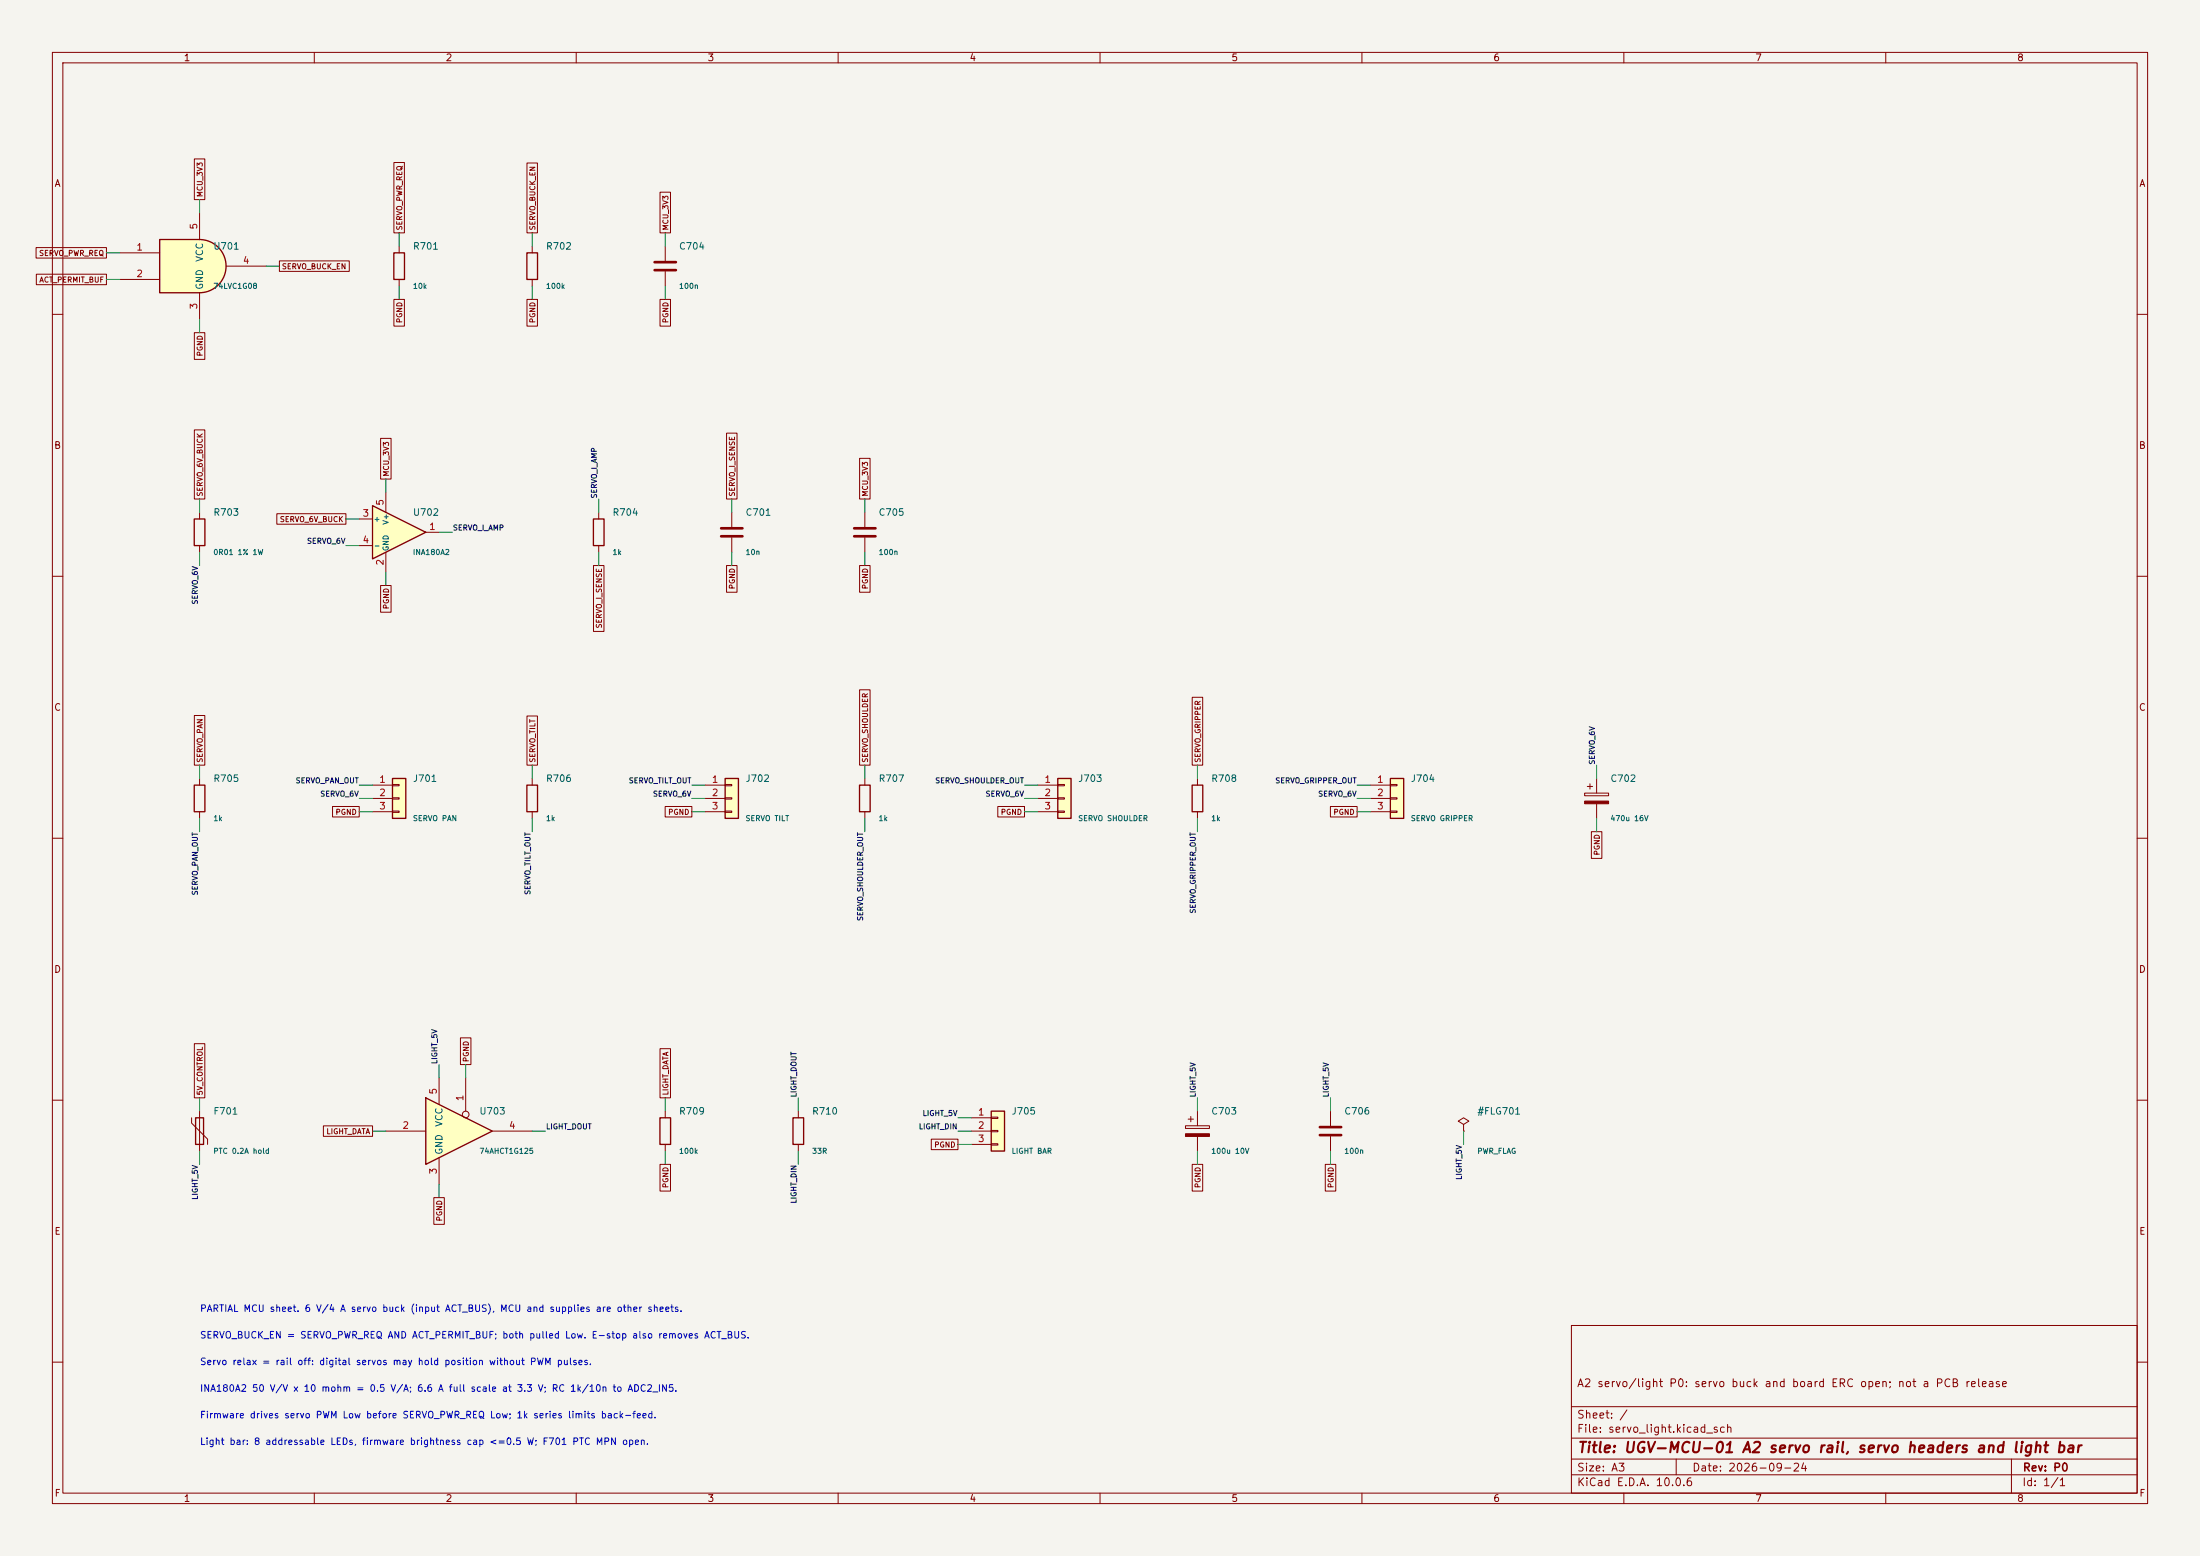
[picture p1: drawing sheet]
(kicad_sch
 (version 20250114) (generator "eeschema") (generator_version "10.0") (paper "A3")
 (title_block (title "UGV-MCU-01 A2 servo rail, servo headers and light bar") (date "2026-09-24") (rev "P0")
  (comment 1 "A2 servo/light P0: servo buck and board ERC open; not a PCB release"))
 (lib_symbols
(symbol "74xGxx:74LVC1G08"
  (exclude_from_sim no)
  (in_bom yes)
  (on_board yes)
  (in_pos_files yes)
  (duplicate_pin_numbers_are_jumpers no)
  (property "Reference" "U" (at -5.08 7.62 0) (show_name no) (do_not_autoplace no) (effects (font (size 1.27 1.27))))
  (property "Value" "74LVC1G08" (at 7.62 -7.62 0) (show_name no) (do_not_autoplace no) (effects (font (size 1.27 1.27))))
  (property "Footprint" "" (at 0 0 0) (show_name no) (do_not_autoplace no) (hide yes) (effects (font (size 1.27 1.27))))
  (property "Datasheet" "https://www.ti.com/lit/ds/symlink/sn74lvc1g08.pdf" (at 0 0 0) (show_name no) (do_not_autoplace no) (hide yes) (effects (font (size 1.27 1.27))))
  (property "Description" "Single AND Gate, Low-Voltage CMOS" (at 0 0 0) (show_name no) (do_not_autoplace no) (hide yes) (effects (font (size 1.27 1.27))))
  (symbol "74LVC1G08_0_1"
   (arc (start 0 5.08) (mid 5.0579 0) (end 0 -5.08) (stroke (width 0.254) (type default)) (fill (type background)))
   (polyline (pts (xy 0 -5.08) (xy -7.62 -5.08) (xy -7.62 5.08) (xy 0 5.08)) (stroke (width 0.254) (type default)) (fill (type background))))
  (symbol "74LVC1G08_1_1"
   (pin input line (at -15.24 2.54 0) (length 7.62) (name "" (effects (font (size 1.27 1.27)))) (number "1" (effects (font (size 1.27 1.27)))))
   (pin input line (at -15.24 -2.54 0) (length 7.62) (name "" (effects (font (size 1.27 1.27)))) (number "2" (effects (font (size 1.27 1.27)))))
   (pin power_in line (at 0 -10.16 90) (length 5.08) (name "GND" (effects (font (size 1.27 1.27)))) (number "3" (effects (font (size 1.27 1.27)))))
   (pin output line (at 12.7 0 180) (length 7.62) (name "" (effects (font (size 1.27 1.27)))) (number "4" (effects (font (size 1.27 1.27)))))
   (pin power_in line (at 0 10.16 270) (length 5.08) (name "VCC" (effects (font (size 1.27 1.27)))) (number "5" (effects (font (size 1.27 1.27))))))
  (embedded_fonts no))
(symbol "Device:R"
  (pin_numbers (hide yes))
  (pin_names
   (offset 0))
  (exclude_from_sim no)
  (in_bom yes)
  (on_board yes)
  (in_pos_files yes)
  (duplicate_pin_numbers_are_jumpers no)
  (property "Reference" "R" (at 2.032 0 90) (show_name no) (do_not_autoplace no) (effects (font (size 1.27 1.27))))
  (property "Value" "R" (at 0 0 90) (show_name no) (do_not_autoplace no) (effects (font (size 1.27 1.27))))
  (property "Footprint" "" (at -1.778 0 90) (show_name no) (do_not_autoplace no) (hide yes) (effects (font (size 1.27 1.27))))
  (property "Datasheet" "" (at 0 0 0) (show_name no) (do_not_autoplace no) (hide yes) (effects (font (size 1.27 1.27))))
  (property "Description" "Resistor" (at 0 0 0) (show_name no) (do_not_autoplace no) (hide yes) (effects (font (size 1.27 1.27))))
  (symbol "R_0_1"
   (rectangle (start -1.016 -2.54) (end 1.016 2.54) (stroke (width 0.254) (type default)) (fill (type none))))
  (symbol "R_1_1"
   (pin passive line (at 0 3.81 270) (length 1.27) (name "" (effects (font (size 1.27 1.27)))) (number "1" (effects (font (size 1.27 1.27)))))
   (pin passive line (at 0 -3.81 90) (length 1.27) (name "" (effects (font (size 1.27 1.27)))) (number "2" (effects (font (size 1.27 1.27))))))
  (embedded_fonts no))
(symbol "Device:C"
  (pin_numbers (hide yes))
  (pin_names
   (offset 0.254))
  (exclude_from_sim no)
  (in_bom yes)
  (on_board yes)
  (in_pos_files yes)
  (duplicate_pin_numbers_are_jumpers no)
  (property "Reference" "C" (at 0.635 2.54 0) (show_name no) (do_not_autoplace no) (effects (font (size 1.27 1.27)) (justify left)))
  (property "Value" "C" (at 0.635 -2.54 0) (show_name no) (do_not_autoplace no) (effects (font (size 1.27 1.27)) (justify left)))
  (property "Footprint" "" (at 0.9652 -3.81 0) (show_name no) (do_not_autoplace no) (hide yes) (effects (font (size 1.27 1.27))))
  (property "Datasheet" "" (at 0 0 0) (show_name no) (do_not_autoplace no) (hide yes) (effects (font (size 1.27 1.27))))
  (property "Description" "Unpolarized capacitor" (at 0 0 0) (show_name no) (do_not_autoplace no) (hide yes) (effects (font (size 1.27 1.27))))
  (symbol "C_0_1"
   (polyline (pts (xy -2.032 0.762) (xy 2.032 0.762)) (stroke (width 0.508) (type default)) (fill (type none)))
   (polyline (pts (xy -2.032 -0.762) (xy 2.032 -0.762)) (stroke (width 0.508) (type default)) (fill (type none))))
  (symbol "C_1_1"
   (pin passive line (at 0 3.81 270) (length 2.794) (name "" (effects (font (size 1.27 1.27)))) (number "1" (effects (font (size 1.27 1.27)))))
   (pin passive line (at 0 -3.81 90) (length 2.794) (name "" (effects (font (size 1.27 1.27)))) (number "2" (effects (font (size 1.27 1.27))))))
  (embedded_fonts no))
(symbol "Amplifier_Current:INA180A2"
  (pin_names
   (offset 0.127))
  (exclude_from_sim no)
  (in_bom yes)
  (on_board yes)
  (in_pos_files yes)
  (duplicate_pin_numbers_are_jumpers no)
  (property "Reference" "U" (at 3.81 3.81 0) (show_name no) (do_not_autoplace no) (effects (font (size 1.27 1.27)) (justify left)))
  (property "Value" "INA180A2" (at 3.81 -2.54 0) (show_name no) (do_not_autoplace no) (effects (font (size 1.27 1.27)) (justify left)))
  (property "Footprint" "Package_TO_SOT_SMD:SOT-23-5" (at 1.27 1.27 0) (show_name no) (do_not_autoplace no) (hide yes) (effects (font (size 1.27 1.27))))
  (property "Datasheet" "http://www.ti.com/lit/ds/symlink/ina180.pdf" (at 3.81 3.81 0) (show_name no) (do_not_autoplace no) (hide yes) (effects (font (size 1.27 1.27))))
  (property "Description" "Current Sense Amplifier, 1 Circuit, Rail-to-Rail, 26V, Gain 50 V/V, SOT-23-5" (at 0 0 0) (show_name no) (do_not_autoplace no) (hide yes) (effects (font (size 1.27 1.27))))
  (symbol "INA180A2_0_1"
   (polyline (pts (xy 5.08 0) (xy -5.08 5.08) (xy -5.08 -5.08) (xy 5.08 0)) (stroke (width 0.254) (type default)) (fill (type background))))
  (symbol "INA180A2_1_1"
   (pin output line (at 7.62 0 180) (length 2.54) (name "" (effects (font (size 1.27 1.27)))) (number "1" (effects (font (size 1.27 1.27)))))
   (pin power_in line (at -2.54 -7.62 90) (length 3.81) (name "GND" (effects (font (size 1.016 1.016)))) (number "2" (effects (font (size 1.27 1.27)))))
   (pin input line (at -7.62 2.54 0) (length 2.54) (name "+" (effects (font (size 1.016 1.016)))) (number "3" (effects (font (size 1.27 1.27)))))
   (pin input line (at -7.62 -2.54 0) (length 2.54) (name "-" (effects (font (size 1.016 1.016)))) (number "4" (effects (font (size 1.27 1.27)))))
   (pin power_in line (at -2.54 7.62 270) (length 3.81) (name "V+" (effects (font (size 1.016 1.016)))) (number "5" (effects (font (size 1.27 1.27))))))
  (embedded_fonts no))
(symbol "Connector_Generic:Conn_01x03"
  (pin_names
   (offset 1.016) (hide yes))
  (exclude_from_sim no)
  (in_bom yes)
  (on_board yes)
  (in_pos_files yes)
  (duplicate_pin_numbers_are_jumpers no)
  (property "Reference" "J" (at 0 5.08 0) (show_name no) (do_not_autoplace no) (effects (font (size 1.27 1.27))))
  (property "Value" "Conn_01x03" (at 0 -5.08 0) (show_name no) (do_not_autoplace no) (effects (font (size 1.27 1.27))))
  (property "Footprint" "" (at 0 0 0) (show_name no) (do_not_autoplace no) (hide yes) (effects (font (size 1.27 1.27))))
  (property "Datasheet" "" (at 0 0 0) (show_name no) (do_not_autoplace no) (hide yes) (effects (font (size 1.27 1.27))))
  (property "Description" "Generic connector, single row, 01x03, script generated (kicad-library-utils/schlib/autogen/connector/)" (at 0 0 0) (show_name no) (do_not_autoplace no) (hide yes) (effects (font (size 1.27 1.27))))
  (symbol "Conn_01x03_1_1"
   (rectangle (start -1.27 3.81) (end 1.27 -3.81) (stroke (width 0.254) (type default)) (fill (type background)))
   (rectangle (start -1.27 2.667) (end 0 2.413) (stroke (width 0.1524) (type default)) (fill (type none)))
   (rectangle (start -1.27 0.127) (end 0 -0.127) (stroke (width 0.1524) (type default)) (fill (type none)))
   (rectangle (start -1.27 -2.413) (end 0 -2.667) (stroke (width 0.1524) (type default)) (fill (type none)))
   (pin passive line (at -5.08 2.54 0) (length 3.81) (name "Pin_1" (effects (font (size 1.27 1.27)))) (number "1" (effects (font (size 1.27 1.27)))))
   (pin passive line (at -5.08 0 0) (length 3.81) (name "Pin_2" (effects (font (size 1.27 1.27)))) (number "2" (effects (font (size 1.27 1.27)))))
   (pin passive line (at -5.08 -2.54 0) (length 3.81) (name "Pin_3" (effects (font (size 1.27 1.27)))) (number "3" (effects (font (size 1.27 1.27))))))
  (embedded_fonts no))
(symbol "Device:C_Polarized"
  (pin_numbers (hide yes))
  (pin_names
   (offset 0.254))
  (exclude_from_sim no)
  (in_bom yes)
  (on_board yes)
  (in_pos_files yes)
  (duplicate_pin_numbers_are_jumpers no)
  (property "Reference" "C" (at 0.635 2.54 0) (show_name no) (do_not_autoplace no) (effects (font (size 1.27 1.27)) (justify left)))
  (property "Value" "C_Polarized" (at 0.635 -2.54 0) (show_name no) (do_not_autoplace no) (effects (font (size 1.27 1.27)) (justify left)))
  (property "Footprint" "" (at 0.9652 -3.81 0) (show_name no) (do_not_autoplace no) (hide yes) (effects (font (size 1.27 1.27))))
  (property "Datasheet" "" (at 0 0 0) (show_name no) (do_not_autoplace no) (hide yes) (effects (font (size 1.27 1.27))))
  (property "Description" "Polarized capacitor" (at 0 0 0) (show_name no) (do_not_autoplace no) (hide yes) (effects (font (size 1.27 1.27))))
  (symbol "C_Polarized_0_1"
   (rectangle (start -2.286 0.508) (end 2.286 1.016) (stroke (width 0) (type default)) (fill (type none)))
   (polyline (pts (xy -1.778 2.286) (xy -0.762 2.286)) (stroke (width 0) (type default)) (fill (type none)))
   (polyline (pts (xy -1.27 2.794) (xy -1.27 1.778)) (stroke (width 0) (type default)) (fill (type none)))
   (rectangle (start 2.286 -0.508) (end -2.286 -1.016) (stroke (width 0) (type default)) (fill (type outline))))
  (symbol "C_Polarized_1_1"
   (pin passive line (at 0 3.81 270) (length 2.794) (name "" (effects (font (size 1.27 1.27)))) (number "1" (effects (font (size 1.27 1.27)))))
   (pin passive line (at 0 -3.81 90) (length 2.794) (name "" (effects (font (size 1.27 1.27)))) (number "2" (effects (font (size 1.27 1.27))))))
  (embedded_fonts no))
(symbol "Device:Polyfuse"
  (pin_numbers (hide yes))
  (pin_names
   (offset 0))
  (exclude_from_sim no)
  (in_bom yes)
  (on_board yes)
  (in_pos_files yes)
  (duplicate_pin_numbers_are_jumpers no)
  (property "Reference" "F" (at -2.54 0 90) (show_name no) (do_not_autoplace no) (effects (font (size 1.27 1.27))))
  (property "Value" "Polyfuse" (at 2.54 0 90) (show_name no) (do_not_autoplace no) (effects (font (size 1.27 1.27))))
  (property "Footprint" "" (at 1.27 -5.08 0) (show_name no) (do_not_autoplace no) (hide yes) (effects (font (size 1.27 1.27)) (justify left)))
  (property "Datasheet" "" (at 0 0 0) (show_name no) (do_not_autoplace no) (hide yes) (effects (font (size 1.27 1.27))))
  (property "Description" "Resettable fuse, polymeric positive temperature coefficient" (at 0 0 0) (show_name no) (do_not_autoplace no) (hide yes) (effects (font (size 1.27 1.27))))
  (symbol "Polyfuse_0_1"
   (polyline (pts (xy -1.524 2.54) (xy -1.524 1.524) (xy 1.524 -1.524) (xy 1.524 -2.54)) (stroke (width 0) (type default)) (fill (type none)))
   (rectangle (start -0.762 2.54) (end 0.762 -2.54) (stroke (width 0.254) (type default)) (fill (type none)))
   (polyline (pts (xy 0 2.54) (xy 0 -2.54)) (stroke (width 0) (type default)) (fill (type none))))
  (symbol "Polyfuse_1_1"
   (pin passive line (at 0 3.81 270) (length 1.27) (name "" (effects (font (size 1.27 1.27)))) (number "1" (effects (font (size 1.27 1.27)))))
   (pin passive line (at 0 -3.81 90) (length 1.27) (name "" (effects (font (size 1.27 1.27)))) (number "2" (effects (font (size 1.27 1.27))))))
  (embedded_fonts no))
(symbol "74xGxx:74AHCT1G125"
  (exclude_from_sim no)
  (in_bom yes)
  (on_board yes)
  (in_pos_files yes)
  (duplicate_pin_numbers_are_jumpers no)
  (property "Reference" "U" (at -2.54 3.81 0) (show_name no) (do_not_autoplace no) (effects (font (size 1.27 1.27))))
  (property "Value" "74AHCT1G125" (at 0 -3.81 0) (show_name no) (do_not_autoplace no) (effects (font (size 1.27 1.27))))
  (property "Footprint" "" (at 0 0 0) (show_name no) (do_not_autoplace no) (hide yes) (effects (font (size 1.27 1.27))))
  (property "Datasheet" "http://www.ti.com/lit/sg/scyt129e/scyt129e.pdf" (at 0 0 0) (show_name no) (do_not_autoplace no) (hide yes) (effects (font (size 1.27 1.27))))
  (property "Description" "Single Buffer Gate Tri-State, Low-Voltage CMOS" (at 0 0 0) (show_name no) (do_not_autoplace no) (hide yes) (effects (font (size 1.27 1.27))))
  (symbol "74AHCT1G125_0_1"
   (polyline (pts (xy -7.62 6.35) (xy -7.62 -6.35) (xy 5.08 0) (xy -7.62 6.35)) (stroke (width 0.254) (type default)) (fill (type background))))
  (symbol "74AHCT1G125_1_1"
   (pin input inverted (at 0 10.16 270) (length 7.62) (name "" (effects (font (size 1.27 1.27)))) (number "1" (effects (font (size 1.27 1.27)))))
   (pin input line (at -15.24 0 0) (length 7.62) (name "" (effects (font (size 1.27 1.27)))) (number "2" (effects (font (size 1.27 1.27)))))
   (pin power_in line (at -5.08 -10.16 90) (length 5.08) (name "GND" (effects (font (size 1.27 1.27)))) (number "3" (effects (font (size 1.27 1.27)))))
   (pin tri_state line (at 12.7 0 180) (length 7.62) (name "" (effects (font (size 1.27 1.27)))) (number "4" (effects (font (size 1.27 1.27)))))
   (pin power_in line (at -5.08 10.16 270) (length 5.08) (name "VCC" (effects (font (size 1.27 1.27)))) (number "5" (effects (font (size 1.27 1.27))))))
  (embedded_fonts no))
(symbol "power:PWR_FLAG"
  (power global)
  (pin_numbers (hide yes))
  (pin_names
   (offset 0) (hide yes))
  (exclude_from_sim no)
  (in_bom yes)
  (on_board yes)
  (in_pos_files yes)
  (duplicate_pin_numbers_are_jumpers no)
  (property "Reference" "#FLG" (at 0 1.905 0) (show_name no) (do_not_autoplace no) (hide yes) (effects (font (size 1.27 1.27))))
  (property "Value" "PWR_FLAG" (at 0 3.81 0) (show_name no) (do_not_autoplace no) (effects (font (size 1.27 1.27))))
  (property "Footprint" "" (at 0 0 0) (show_name no) (do_not_autoplace no) (hide yes) (effects (font (size 1.27 1.27))))
  (property "Datasheet" "" (at 0 0 0) (show_name no) (do_not_autoplace no) (hide yes) (effects (font (size 1.27 1.27))))
  (property "Description" "Special symbol for telling ERC where power comes from" (at 0 0 0) (show_name no) (do_not_autoplace no) (hide yes) (effects (font (size 1.27 1.27))))
  (symbol "PWR_FLAG_0_0"
   (pin power_out line (at 0 0 90) (length 0) (name "" (effects (font (size 1.27 1.27)))) (number "1" (effects (font (size 1.27 1.27))))))
  (symbol "PWR_FLAG_0_1"
   (polyline (pts (xy 0 0) (xy 0 1.27) (xy -1.016 1.905) (xy 0 2.54) (xy 1.016 1.905) (xy 0 1.27)) (stroke (width 0) (type default)) (fill (type none))))
  (embedded_fonts no)))
 (symbol (lib_id "74xGxx:74LVC1G08") (at 38.1 50.8 0) (unit 1) (exclude_from_sim no) (in_bom yes) (on_board yes) (dnp no)
  (property "Reference" "U701" (at 40.64 46.99 0) (effects (font (size 1.27 1.27)) (justify left)))
  (property "Value" "74LVC1G08" (at 40.64 54.61 0) (effects (font (size 1 1)) (justify left)))
  (property "Footprint" "Package_TO_SOT_SMD:SOT-23-5" (at 38.1 50.8 0) (effects (font (size 1.27 1.27)) (hide yes))) (pin "1") (pin "2") (pin "3") (pin "4") (pin "5")
  (instances (project "servo_light" (path "" (reference "U701") (unit 1))) (project "ugv_mcu_01" (path "" (reference "U701") (unit 1)))))
 (wire (pts (xy 22.86 48.26) (xy 20.32 48.26)) (stroke (width 0) (type default)))
 (global_label "SERVO_PWR_REQ" (shape passive) (at 20.32 48.26 180) (effects (font (size 1 1)) (justify right)))
 (wire (pts (xy 22.86 53.34) (xy 20.32 53.34)) (stroke (width 0) (type default)))
 (global_label "ACT_PERMIT_BUF" (shape passive) (at 20.32 53.34 180) (effects (font (size 1 1)) (justify right)))
 (wire (pts (xy 38.1 60.96) (xy 38.1 63.5)) (stroke (width 0) (type default)))
 (global_label "PGND" (shape passive) (at 38.1 63.5 270) (effects (font (size 1 1)) (justify right)))
 (wire (pts (xy 50.8 50.8) (xy 53.34 50.8)) (stroke (width 0) (type default)))
 (global_label "SERVO_BUCK_EN" (shape passive) (at 53.34 50.8 0) (effects (font (size 1 1)) (justify left)))
 (wire (pts (xy 38.1 40.64) (xy 38.1 38.1)) (stroke (width 0) (type default)))
 (global_label "MCU_3V3" (shape passive) (at 38.1 38.1 90) (effects (font (size 1 1)) (justify left)))
 (symbol (lib_id "Device:R") (at 76.2 50.8 0) (unit 1) (exclude_from_sim no) (in_bom yes) (on_board yes) (dnp no)
  (property "Reference" "R701" (at 78.74 46.99 0) (effects (font (size 1.27 1.27)) (justify left)))
  (property "Value" "10k" (at 78.74 54.61 0) (effects (font (size 1 1)) (justify left)))
  (property "Footprint" "Resistor_SMD:R_0603_1608Metric" (at 76.2 50.8 0) (effects (font (size 1.27 1.27)) (hide yes))) (pin "1") (pin "2")
  (instances (project "servo_light" (path "" (reference "R701") (unit 1))) (project "ugv_mcu_01" (path "" (reference "R701") (unit 1)))))
 (wire (pts (xy 76.2 46.99) (xy 76.2 44.45)) (stroke (width 0) (type default)))
 (global_label "SERVO_PWR_REQ" (shape passive) (at 76.2 44.45 90) (effects (font (size 1 1)) (justify left)))
 (wire (pts (xy 76.2 54.61) (xy 76.2 57.15)) (stroke (width 0) (type default)))
 (global_label "PGND" (shape passive) (at 76.2 57.15 270) (effects (font (size 1 1)) (justify right)))
 (symbol (lib_id "Device:R") (at 101.6 50.8 0) (unit 1) (exclude_from_sim no) (in_bom yes) (on_board yes) (dnp no)
  (property "Reference" "R702" (at 104.14 46.99 0) (effects (font (size 1.27 1.27)) (justify left)))
  (property "Value" "100k" (at 104.14 54.61 0) (effects (font (size 1 1)) (justify left)))
  (property "Footprint" "Resistor_SMD:R_0603_1608Metric" (at 101.6 50.8 0) (effects (font (size 1.27 1.27)) (hide yes))) (pin "1") (pin "2")
  (instances (project "servo_light" (path "" (reference "R702") (unit 1))) (project "ugv_mcu_01" (path "" (reference "R702") (unit 1)))))
 (wire (pts (xy 101.6 46.99) (xy 101.6 44.45)) (stroke (width 0) (type default)))
 (global_label "SERVO_BUCK_EN" (shape passive) (at 101.6 44.45 90) (effects (font (size 1 1)) (justify left)))
 (wire (pts (xy 101.6 54.61) (xy 101.6 57.15)) (stroke (width 0) (type default)))
 (global_label "PGND" (shape passive) (at 101.6 57.15 270) (effects (font (size 1 1)) (justify right)))
 (symbol (lib_id "Device:C") (at 127 50.8 0) (unit 1) (exclude_from_sim no) (in_bom yes) (on_board yes) (dnp no)
  (property "Reference" "C704" (at 129.54 46.99 0) (effects (font (size 1.27 1.27)) (justify left)))
  (property "Value" "100n" (at 129.54 54.61 0) (effects (font (size 1 1)) (justify left)))
  (property "Footprint" "Capacitor_SMD:C_0603_1608Metric" (at 127 50.8 0) (effects (font (size 1.27 1.27)) (hide yes))) (pin "1") (pin "2")
  (instances (project "servo_light" (path "" (reference "C704") (unit 1))) (project "ugv_mcu_01" (path "" (reference "C704") (unit 1)))))
 (wire (pts (xy 127 46.99) (xy 127 44.45)) (stroke (width 0) (type default)))
 (global_label "MCU_3V3" (shape passive) (at 127 44.45 90) (effects (font (size 1 1)) (justify left)))
 (wire (pts (xy 127 54.61) (xy 127 57.15)) (stroke (width 0) (type default)))
 (global_label "PGND" (shape passive) (at 127 57.15 270) (effects (font (size 1 1)) (justify right)))
 (symbol (lib_id "Device:R") (at 38.1 101.6 0) (unit 1) (exclude_from_sim no) (in_bom yes) (on_board yes) (dnp no)
  (property "Reference" "R703" (at 40.64 97.79 0) (effects (font (size 1.27 1.27)) (justify left)))
  (property "Value" "0R01 1% 1W" (at 40.64 105.41 0) (effects (font (size 1 1)) (justify left)))
  (property "Footprint" "Resistor_SMD:R_2512_6332Metric" (at 38.1 101.6 0) (effects (font (size 1.27 1.27)) (hide yes))) (pin "1") (pin "2")
  (instances (project "servo_light" (path "" (reference "R703") (unit 1))) (project "ugv_mcu_01" (path "" (reference "R703") (unit 1)))))
 (wire (pts (xy 38.1 97.79) (xy 38.1 95.25)) (stroke (width 0) (type default)))
 (global_label "SERVO_6V_BUCK" (shape passive) (at 38.1 95.25 90) (effects (font (size 1 1)) (justify left)))
 (wire (pts (xy 38.1 105.41) (xy 38.1 107.95)) (stroke (width 0) (type default)))
 (label "SERVO_6V" (at 38.1 107.95 270) (effects (font (size 1 1)) (justify right bottom)))
 (symbol (lib_id "Amplifier_Current:INA180A2") (at 76.2 101.6 0) (unit 1) (exclude_from_sim no) (in_bom yes) (on_board yes) (dnp no)
  (property "Reference" "U702" (at 78.74 97.79 0) (effects (font (size 1.27 1.27)) (justify left)))
  (property "Value" "INA180A2" (at 78.74 105.41 0) (effects (font (size 1 1)) (justify left)))
  (property "Footprint" "Package_TO_SOT_SMD:SOT-23-5" (at 76.2 101.6 0) (effects (font (size 1.27 1.27)) (hide yes))) (pin "1") (pin "2") (pin "3") (pin "4") (pin "5")
  (instances (project "servo_light" (path "" (reference "U702") (unit 1))) (project "ugv_mcu_01" (path "" (reference "U702") (unit 1)))))
 (wire (pts (xy 83.82 101.6) (xy 86.36 101.6)) (stroke (width 0) (type default)))
 (label "SERVO_I_AMP" (at 86.36 101.6 0) (effects (font (size 1 1)) (justify left bottom)))
 (wire (pts (xy 73.66 109.22) (xy 73.66 111.76)) (stroke (width 0) (type default)))
 (global_label "PGND" (shape passive) (at 73.66 111.76 270) (effects (font (size 1 1)) (justify right)))
 (wire (pts (xy 68.58 99.06) (xy 66.04 99.06)) (stroke (width 0) (type default)))
 (global_label "SERVO_6V_BUCK" (shape passive) (at 66.04 99.06 180) (effects (font (size 1 1)) (justify right)))
 (wire (pts (xy 68.58 104.14) (xy 66.04 104.14)) (stroke (width 0) (type default)))
 (label "SERVO_6V" (at 66.04 104.14 180) (effects (font (size 1 1)) (justify right bottom)))
 (wire (pts (xy 73.66 93.98) (xy 73.66 91.44)) (stroke (width 0) (type default)))
 (global_label "MCU_3V3" (shape passive) (at 73.66 91.44 90) (effects (font (size 1 1)) (justify left)))
 (symbol (lib_id "Device:R") (at 114.3 101.6 0) (unit 1) (exclude_from_sim no) (in_bom yes) (on_board yes) (dnp no)
  (property "Reference" "R704" (at 116.84 97.79 0) (effects (font (size 1.27 1.27)) (justify left)))
  (property "Value" "1k" (at 116.84 105.41 0) (effects (font (size 1 1)) (justify left)))
  (property "Footprint" "Resistor_SMD:R_0603_1608Metric" (at 114.3 101.6 0) (effects (font (size 1.27 1.27)) (hide yes))) (pin "1") (pin "2")
  (instances (project "servo_light" (path "" (reference "R704") (unit 1))) (project "ugv_mcu_01" (path "" (reference "R704") (unit 1)))))
 (wire (pts (xy 114.3 97.79) (xy 114.3 95.25)) (stroke (width 0) (type default)))
 (label "SERVO_I_AMP" (at 114.3 95.25 90) (effects (font (size 1 1)) (justify left bottom)))
 (wire (pts (xy 114.3 105.41) (xy 114.3 107.95)) (stroke (width 0) (type default)))
 (global_label "SERVO_I_SENSE" (shape passive) (at 114.3 107.95 270) (effects (font (size 1 1)) (justify right)))
 (symbol (lib_id "Device:C") (at 139.7 101.6 0) (unit 1) (exclude_from_sim no) (in_bom yes) (on_board yes) (dnp no)
  (property "Reference" "C701" (at 142.24 97.79 0) (effects (font (size 1.27 1.27)) (justify left)))
  (property "Value" "10n" (at 142.24 105.41 0) (effects (font (size 1 1)) (justify left)))
  (property "Footprint" "Capacitor_SMD:C_0603_1608Metric" (at 139.7 101.6 0) (effects (font (size 1.27 1.27)) (hide yes))) (pin "1") (pin "2")
  (instances (project "servo_light" (path "" (reference "C701") (unit 1))) (project "ugv_mcu_01" (path "" (reference "C701") (unit 1)))))
 (wire (pts (xy 139.7 97.79) (xy 139.7 95.25)) (stroke (width 0) (type default)))
 (global_label "SERVO_I_SENSE" (shape passive) (at 139.7 95.25 90) (effects (font (size 1 1)) (justify left)))
 (wire (pts (xy 139.7 105.41) (xy 139.7 107.95)) (stroke (width 0) (type default)))
 (global_label "PGND" (shape passive) (at 139.7 107.95 270) (effects (font (size 1 1)) (justify right)))
 (symbol (lib_id "Device:C") (at 165.1 101.6 0) (unit 1) (exclude_from_sim no) (in_bom yes) (on_board yes) (dnp no)
  (property "Reference" "C705" (at 167.64 97.79 0) (effects (font (size 1.27 1.27)) (justify left)))
  (property "Value" "100n" (at 167.64 105.41 0) (effects (font (size 1 1)) (justify left)))
  (property "Footprint" "Capacitor_SMD:C_0603_1608Metric" (at 165.1 101.6 0) (effects (font (size 1.27 1.27)) (hide yes))) (pin "1") (pin "2")
  (instances (project "servo_light" (path "" (reference "C705") (unit 1))) (project "ugv_mcu_01" (path "" (reference "C705") (unit 1)))))
 (wire (pts (xy 165.1 97.79) (xy 165.1 95.25)) (stroke (width 0) (type default)))
 (global_label "MCU_3V3" (shape passive) (at 165.1 95.25 90) (effects (font (size 1 1)) (justify left)))
 (wire (pts (xy 165.1 105.41) (xy 165.1 107.95)) (stroke (width 0) (type default)))
 (global_label "PGND" (shape passive) (at 165.1 107.95 270) (effects (font (size 1 1)) (justify right)))
 (symbol (lib_id "Device:R") (at 38.1 152.4 0) (unit 1) (exclude_from_sim no) (in_bom yes) (on_board yes) (dnp no)
  (property "Reference" "R705" (at 40.64 148.59 0) (effects (font (size 1.27 1.27)) (justify left)))
  (property "Value" "1k" (at 40.64 156.21 0) (effects (font (size 1 1)) (justify left)))
  (property "Footprint" "Resistor_SMD:R_0603_1608Metric" (at 38.1 152.4 0) (effects (font (size 1.27 1.27)) (hide yes))) (pin "1") (pin "2")
  (instances (project "servo_light" (path "" (reference "R705") (unit 1))) (project "ugv_mcu_01" (path "" (reference "R705") (unit 1)))))
 (wire (pts (xy 38.1 148.59) (xy 38.1 146.05)) (stroke (width 0) (type default)))
 (global_label "SERVO_PAN" (shape passive) (at 38.1 146.05 90) (effects (font (size 1 1)) (justify left)))
 (wire (pts (xy 38.1 156.21) (xy 38.1 158.75)) (stroke (width 0) (type default)))
 (label "SERVO_PAN_OUT" (at 38.1 158.75 270) (effects (font (size 1 1)) (justify right bottom)))
 (symbol (lib_id "Connector_Generic:Conn_01x03") (at 76.2 152.4 0) (unit 1) (exclude_from_sim no) (in_bom yes) (on_board yes) (dnp no)
  (property "Reference" "J701" (at 78.74 148.59 0) (effects (font (size 1.27 1.27)) (justify left)))
  (property "Value" "SERVO PAN" (at 78.74 156.21 0) (effects (font (size 1 1)) (justify left)))
  (property "Footprint" "Connector_PinHeader_2.54mm:PinHeader_1x03_P2.54mm_Vertical" (at 76.2 152.4 0) (effects (font (size 1.27 1.27)) (hide yes))) (pin "1") (pin "2") (pin "3")
  (instances (project "servo_light" (path "" (reference "J701") (unit 1))) (project "ugv_mcu_01" (path "" (reference "J701") (unit 1)))))
 (wire (pts (xy 71.12 149.86) (xy 68.58 149.86)) (stroke (width 0) (type default)))
 (label "SERVO_PAN_OUT" (at 68.58 149.86 180) (effects (font (size 1 1)) (justify right bottom)))
 (wire (pts (xy 71.12 152.4) (xy 68.58 152.4)) (stroke (width 0) (type default)))
 (label "SERVO_6V" (at 68.58 152.4 180) (effects (font (size 1 1)) (justify right bottom)))
 (wire (pts (xy 71.12 154.94) (xy 68.58 154.94)) (stroke (width 0) (type default)))
 (global_label "PGND" (shape passive) (at 68.58 154.94 180) (effects (font (size 1 1)) (justify right)))
 (symbol (lib_id "Device:R") (at 101.6 152.4 0) (unit 1) (exclude_from_sim no) (in_bom yes) (on_board yes) (dnp no)
  (property "Reference" "R706" (at 104.14 148.59 0) (effects (font (size 1.27 1.27)) (justify left)))
  (property "Value" "1k" (at 104.14 156.21 0) (effects (font (size 1 1)) (justify left)))
  (property "Footprint" "Resistor_SMD:R_0603_1608Metric" (at 101.6 152.4 0) (effects (font (size 1.27 1.27)) (hide yes))) (pin "1") (pin "2")
  (instances (project "servo_light" (path "" (reference "R706") (unit 1))) (project "ugv_mcu_01" (path "" (reference "R706") (unit 1)))))
 (wire (pts (xy 101.6 148.59) (xy 101.6 146.05)) (stroke (width 0) (type default)))
 (global_label "SERVO_TILT" (shape passive) (at 101.6 146.05 90) (effects (font (size 1 1)) (justify left)))
 (wire (pts (xy 101.6 156.21) (xy 101.6 158.75)) (stroke (width 0) (type default)))
 (label "SERVO_TILT_OUT" (at 101.6 158.75 270) (effects (font (size 1 1)) (justify right bottom)))
 (symbol (lib_id "Connector_Generic:Conn_01x03") (at 139.7 152.4 0) (unit 1) (exclude_from_sim no) (in_bom yes) (on_board yes) (dnp no)
  (property "Reference" "J702" (at 142.24 148.59 0) (effects (font (size 1.27 1.27)) (justify left)))
  (property "Value" "SERVO TILT" (at 142.24 156.21 0) (effects (font (size 1 1)) (justify left)))
  (property "Footprint" "Connector_PinHeader_2.54mm:PinHeader_1x03_P2.54mm_Vertical" (at 139.7 152.4 0) (effects (font (size 1.27 1.27)) (hide yes))) (pin "1") (pin "2") (pin "3")
  (instances (project "servo_light" (path "" (reference "J702") (unit 1))) (project "ugv_mcu_01" (path "" (reference "J702") (unit 1)))))
 (wire (pts (xy 134.62 149.86) (xy 132.08 149.86)) (stroke (width 0) (type default)))
 (label "SERVO_TILT_OUT" (at 132.08 149.86 180) (effects (font (size 1 1)) (justify right bottom)))
 (wire (pts (xy 134.62 152.4) (xy 132.08 152.4)) (stroke (width 0) (type default)))
 (label "SERVO_6V" (at 132.08 152.4 180) (effects (font (size 1 1)) (justify right bottom)))
 (wire (pts (xy 134.62 154.94) (xy 132.08 154.94)) (stroke (width 0) (type default)))
 (global_label "PGND" (shape passive) (at 132.08 154.94 180) (effects (font (size 1 1)) (justify right)))
 (symbol (lib_id "Device:R") (at 165.1 152.4 0) (unit 1) (exclude_from_sim no) (in_bom yes) (on_board yes) (dnp no)
  (property "Reference" "R707" (at 167.64 148.59 0) (effects (font (size 1.27 1.27)) (justify left)))
  (property "Value" "1k" (at 167.64 156.21 0) (effects (font (size 1 1)) (justify left)))
  (property "Footprint" "Resistor_SMD:R_0603_1608Metric" (at 165.1 152.4 0) (effects (font (size 1.27 1.27)) (hide yes))) (pin "1") (pin "2")
  (instances (project "servo_light" (path "" (reference "R707") (unit 1))) (project "ugv_mcu_01" (path "" (reference "R707") (unit 1)))))
 (wire (pts (xy 165.1 148.59) (xy 165.1 146.05)) (stroke (width 0) (type default)))
 (global_label "SERVO_SHOULDER" (shape passive) (at 165.1 146.05 90) (effects (font (size 1 1)) (justify left)))
 (wire (pts (xy 165.1 156.21) (xy 165.1 158.75)) (stroke (width 0) (type default)))
 (label "SERVO_SHOULDER_OUT" (at 165.1 158.75 270) (effects (font (size 1 1)) (justify right bottom)))
 (symbol (lib_id "Connector_Generic:Conn_01x03") (at 203.2 152.4 0) (unit 1) (exclude_from_sim no) (in_bom yes) (on_board yes) (dnp no)
  (property "Reference" "J703" (at 205.74 148.59 0) (effects (font (size 1.27 1.27)) (justify left)))
  (property "Value" "SERVO SHOULDER" (at 205.74 156.21 0) (effects (font (size 1 1)) (justify left)))
  (property "Footprint" "Connector_PinHeader_2.54mm:PinHeader_1x03_P2.54mm_Vertical" (at 203.2 152.4 0) (effects (font (size 1.27 1.27)) (hide yes))) (pin "1") (pin "2") (pin "3")
  (instances (project "servo_light" (path "" (reference "J703") (unit 1))) (project "ugv_mcu_01" (path "" (reference "J703") (unit 1)))))
 (wire (pts (xy 198.12 149.86) (xy 195.58 149.86)) (stroke (width 0) (type default)))
 (label "SERVO_SHOULDER_OUT" (at 195.58 149.86 180) (effects (font (size 1 1)) (justify right bottom)))
 (wire (pts (xy 198.12 152.4) (xy 195.58 152.4)) (stroke (width 0) (type default)))
 (label "SERVO_6V" (at 195.58 152.4 180) (effects (font (size 1 1)) (justify right bottom)))
 (wire (pts (xy 198.12 154.94) (xy 195.58 154.94)) (stroke (width 0) (type default)))
 (global_label "PGND" (shape passive) (at 195.58 154.94 180) (effects (font (size 1 1)) (justify right)))
 (symbol (lib_id "Device:R") (at 228.6 152.4 0) (unit 1) (exclude_from_sim no) (in_bom yes) (on_board yes) (dnp no)
  (property "Reference" "R708" (at 231.14 148.59 0) (effects (font (size 1.27 1.27)) (justify left)))
  (property "Value" "1k" (at 231.14 156.21 0) (effects (font (size 1 1)) (justify left)))
  (property "Footprint" "Resistor_SMD:R_0603_1608Metric" (at 228.6 152.4 0) (effects (font (size 1.27 1.27)) (hide yes))) (pin "1") (pin "2")
  (instances (project "servo_light" (path "" (reference "R708") (unit 1))) (project "ugv_mcu_01" (path "" (reference "R708") (unit 1)))))
 (wire (pts (xy 228.6 148.59) (xy 228.6 146.05)) (stroke (width 0) (type default)))
 (global_label "SERVO_GRIPPER" (shape passive) (at 228.6 146.05 90) (effects (font (size 1 1)) (justify left)))
 (wire (pts (xy 228.6 156.21) (xy 228.6 158.75)) (stroke (width 0) (type default)))
 (label "SERVO_GRIPPER_OUT" (at 228.6 158.75 270) (effects (font (size 1 1)) (justify right bottom)))
 (symbol (lib_id "Connector_Generic:Conn_01x03") (at 266.7 152.4 0) (unit 1) (exclude_from_sim no) (in_bom yes) (on_board yes) (dnp no)
  (property "Reference" "J704" (at 269.24 148.59 0) (effects (font (size 1.27 1.27)) (justify left)))
  (property "Value" "SERVO GRIPPER" (at 269.24 156.21 0) (effects (font (size 1 1)) (justify left)))
  (property "Footprint" "Connector_PinHeader_2.54mm:PinHeader_1x03_P2.54mm_Vertical" (at 266.7 152.4 0) (effects (font (size 1.27 1.27)) (hide yes))) (pin "1") (pin "2") (pin "3")
  (instances (project "servo_light" (path "" (reference "J704") (unit 1))) (project "ugv_mcu_01" (path "" (reference "J704") (unit 1)))))
 (wire (pts (xy 261.62 149.86) (xy 259.08 149.86)) (stroke (width 0) (type default)))
 (label "SERVO_GRIPPER_OUT" (at 259.08 149.86 180) (effects (font (size 1 1)) (justify right bottom)))
 (wire (pts (xy 261.62 152.4) (xy 259.08 152.4)) (stroke (width 0) (type default)))
 (label "SERVO_6V" (at 259.08 152.4 180) (effects (font (size 1 1)) (justify right bottom)))
 (wire (pts (xy 261.62 154.94) (xy 259.08 154.94)) (stroke (width 0) (type default)))
 (global_label "PGND" (shape passive) (at 259.08 154.94 180) (effects (font (size 1 1)) (justify right)))
 (symbol (lib_id "Device:C_Polarized") (at 304.8 152.4 0) (unit 1) (exclude_from_sim no) (in_bom yes) (on_board yes) (dnp no)
  (property "Reference" "C702" (at 307.34 148.59 0) (effects (font (size 1.27 1.27)) (justify left)))
  (property "Value" "470u 16V" (at 307.34 156.21 0) (effects (font (size 1 1)) (justify left)))
  (property "Footprint" "Capacitor_SMD:CP_Elec_8x10" (at 304.8 152.4 0) (effects (font (size 1.27 1.27)) (hide yes))) (pin "1") (pin "2")
  (instances (project "servo_light" (path "" (reference "C702") (unit 1))) (project "ugv_mcu_01" (path "" (reference "C702") (unit 1)))))
 (wire (pts (xy 304.8 148.59) (xy 304.8 146.05)) (stroke (width 0) (type default)))
 (label "SERVO_6V" (at 304.8 146.05 90) (effects (font (size 1 1)) (justify left bottom)))
 (wire (pts (xy 304.8 156.21) (xy 304.8 158.75)) (stroke (width 0) (type default)))
 (global_label "PGND" (shape passive) (at 304.8 158.75 270) (effects (font (size 1 1)) (justify right)))
 (symbol (lib_id "Device:Polyfuse") (at 38.1 215.9 0) (unit 1) (exclude_from_sim no) (in_bom yes) (on_board yes) (dnp no)
  (property "Reference" "F701" (at 40.64 212.09 0) (effects (font (size 1.27 1.27)) (justify left)))
  (property "Value" "PTC 0.2A hold" (at 40.64 219.71 0) (effects (font (size 1 1)) (justify left)))
  (property "Footprint" "Fuse:Fuse_1206_3216Metric" (at 38.1 215.9 0) (effects (font (size 1.27 1.27)) (hide yes)))
  (property "Status" "SELECTION-OPEN: PTC MPN" (at 38.1 215.9 0) (effects (font (size 1.27 1.27)) (hide yes))) (pin "1") (pin "2")
  (instances (project "servo_light" (path "" (reference "F701") (unit 1))) (project "ugv_mcu_01" (path "" (reference "F701") (unit 1)))))
 (wire (pts (xy 38.1 212.09) (xy 38.1 209.55)) (stroke (width 0) (type default)))
 (global_label "5V_CONTROL" (shape passive) (at 38.1 209.55 90) (effects (font (size 1 1)) (justify left)))
 (wire (pts (xy 38.1 219.71) (xy 38.1 222.25)) (stroke (width 0) (type default)))
 (label "LIGHT_5V" (at 38.1 222.25 270) (effects (font (size 1 1)) (justify right bottom)))
 (symbol (lib_id "74xGxx:74AHCT1G125") (at 88.9 215.9 0) (unit 1) (exclude_from_sim no) (in_bom yes) (on_board yes) (dnp no)
  (property "Reference" "U703" (at 91.44 212.09 0) (effects (font (size 1.27 1.27)) (justify left)))
  (property "Value" "74AHCT1G125" (at 91.44 219.71 0) (effects (font (size 1 1)) (justify left)))
  (property "Footprint" "Package_TO_SOT_SMD:SOT-23-5" (at 88.9 215.9 0) (effects (font (size 1.27 1.27)) (hide yes))) (pin "1") (pin "2") (pin "3") (pin "4") (pin "5")
  (instances (project "servo_light" (path "" (reference "U703") (unit 1))) (project "ugv_mcu_01" (path "" (reference "U703") (unit 1)))))
 (wire (pts (xy 88.9 205.74) (xy 88.9 203.2)) (stroke (width 0) (type default)))
 (global_label "PGND" (shape passive) (at 88.9 203.2 90) (effects (font (size 1 1)) (justify left)))
 (wire (pts (xy 73.66 215.9) (xy 71.12 215.9)) (stroke (width 0) (type default)))
 (global_label "LIGHT_DATA" (shape passive) (at 71.12 215.9 180) (effects (font (size 1 1)) (justify right)))
 (wire (pts (xy 83.82 226.06) (xy 83.82 228.6)) (stroke (width 0) (type default)))
 (global_label "PGND" (shape passive) (at 83.82 228.6 270) (effects (font (size 1 1)) (justify right)))
 (wire (pts (xy 101.6 215.9) (xy 104.14 215.9)) (stroke (width 0) (type default)))
 (label "LIGHT_DOUT" (at 104.14 215.9 0) (effects (font (size 1 1)) (justify left bottom)))
 (wire (pts (xy 83.82 205.74) (xy 83.82 203.2)) (stroke (width 0) (type default)))
 (label "LIGHT_5V" (at 83.82 203.2 90) (effects (font (size 1 1)) (justify left bottom)))
 (symbol (lib_id "Device:R") (at 127 215.9 0) (unit 1) (exclude_from_sim no) (in_bom yes) (on_board yes) (dnp no)
  (property "Reference" "R709" (at 129.54 212.09 0) (effects (font (size 1.27 1.27)) (justify left)))
  (property "Value" "100k" (at 129.54 219.71 0) (effects (font (size 1 1)) (justify left)))
  (property "Footprint" "Resistor_SMD:R_0603_1608Metric" (at 127 215.9 0) (effects (font (size 1.27 1.27)) (hide yes))) (pin "1") (pin "2")
  (instances (project "servo_light" (path "" (reference "R709") (unit 1))) (project "ugv_mcu_01" (path "" (reference "R709") (unit 1)))))
 (wire (pts (xy 127 212.09) (xy 127 209.55)) (stroke (width 0) (type default)))
 (global_label "LIGHT_DATA" (shape passive) (at 127 209.55 90) (effects (font (size 1 1)) (justify left)))
 (wire (pts (xy 127 219.71) (xy 127 222.25)) (stroke (width 0) (type default)))
 (global_label "PGND" (shape passive) (at 127 222.25 270) (effects (font (size 1 1)) (justify right)))
 (symbol (lib_id "Device:R") (at 152.4 215.9 0) (unit 1) (exclude_from_sim no) (in_bom yes) (on_board yes) (dnp no)
  (property "Reference" "R710" (at 154.94 212.09 0) (effects (font (size 1.27 1.27)) (justify left)))
  (property "Value" "33R" (at 154.94 219.71 0) (effects (font (size 1 1)) (justify left)))
  (property "Footprint" "Resistor_SMD:R_0603_1608Metric" (at 152.4 215.9 0) (effects (font (size 1.27 1.27)) (hide yes))) (pin "1") (pin "2")
  (instances (project "servo_light" (path "" (reference "R710") (unit 1))) (project "ugv_mcu_01" (path "" (reference "R710") (unit 1)))))
 (wire (pts (xy 152.4 212.09) (xy 152.4 209.55)) (stroke (width 0) (type default)))
 (label "LIGHT_DOUT" (at 152.4 209.55 90) (effects (font (size 1 1)) (justify left bottom)))
 (wire (pts (xy 152.4 219.71) (xy 152.4 222.25)) (stroke (width 0) (type default)))
 (label "LIGHT_DIN" (at 152.4 222.25 270) (effects (font (size 1 1)) (justify right bottom)))
 (symbol (lib_id "Connector_Generic:Conn_01x03") (at 190.5 215.9 0) (unit 1) (exclude_from_sim no) (in_bom yes) (on_board yes) (dnp no)
  (property "Reference" "J705" (at 193.04 212.09 0) (effects (font (size 1.27 1.27)) (justify left)))
  (property "Value" "LIGHT BAR" (at 193.04 219.71 0) (effects (font (size 1 1)) (justify left)))
  (property "Footprint" "Connector_JST:JST_PH_B3B-PH-K_1x03_P2.00mm_Vertical" (at 190.5 215.9 0) (effects (font (size 1.27 1.27)) (hide yes))) (pin "1") (pin "2") (pin "3")
  (instances (project "servo_light" (path "" (reference "J705") (unit 1))) (project "ugv_mcu_01" (path "" (reference "J705") (unit 1)))))
 (wire (pts (xy 185.42 213.36) (xy 182.88 213.36)) (stroke (width 0) (type default)))
 (label "LIGHT_5V" (at 182.88 213.36 180) (effects (font (size 1 1)) (justify right bottom)))
 (wire (pts (xy 185.42 215.9) (xy 182.88 215.9)) (stroke (width 0) (type default)))
 (label "LIGHT_DIN" (at 182.88 215.9 180) (effects (font (size 1 1)) (justify right bottom)))
 (wire (pts (xy 185.42 218.44) (xy 182.88 218.44)) (stroke (width 0) (type default)))
 (global_label "PGND" (shape passive) (at 182.88 218.44 180) (effects (font (size 1 1)) (justify right)))
 (symbol (lib_id "Device:C_Polarized") (at 228.6 215.9 0) (unit 1) (exclude_from_sim no) (in_bom yes) (on_board yes) (dnp no)
  (property "Reference" "C703" (at 231.14 212.09 0) (effects (font (size 1.27 1.27)) (justify left)))
  (property "Value" "100u 10V" (at 231.14 219.71 0) (effects (font (size 1 1)) (justify left)))
  (property "Footprint" "Capacitor_SMD:CP_Elec_6.3x7.7" (at 228.6 215.9 0) (effects (font (size 1.27 1.27)) (hide yes))) (pin "1") (pin "2")
  (instances (project "servo_light" (path "" (reference "C703") (unit 1))) (project "ugv_mcu_01" (path "" (reference "C703") (unit 1)))))
 (wire (pts (xy 228.6 212.09) (xy 228.6 209.55)) (stroke (width 0) (type default)))
 (label "LIGHT_5V" (at 228.6 209.55 90) (effects (font (size 1 1)) (justify left bottom)))
 (wire (pts (xy 228.6 219.71) (xy 228.6 222.25)) (stroke (width 0) (type default)))
 (global_label "PGND" (shape passive) (at 228.6 222.25 270) (effects (font (size 1 1)) (justify right)))
 (symbol (lib_id "Device:C") (at 254 215.9 0) (unit 1) (exclude_from_sim no) (in_bom yes) (on_board yes) (dnp no)
  (property "Reference" "C706" (at 256.54 212.09 0) (effects (font (size 1.27 1.27)) (justify left)))
  (property "Value" "100n" (at 256.54 219.71 0) (effects (font (size 1 1)) (justify left)))
  (property "Footprint" "Capacitor_SMD:C_0603_1608Metric" (at 254 215.9 0) (effects (font (size 1.27 1.27)) (hide yes))) (pin "1") (pin "2")
  (instances (project "servo_light" (path "" (reference "C706") (unit 1))) (project "ugv_mcu_01" (path "" (reference "C706") (unit 1)))))
 (wire (pts (xy 254 212.09) (xy 254 209.55)) (stroke (width 0) (type default)))
 (label "LIGHT_5V" (at 254 209.55 90) (effects (font (size 1 1)) (justify left bottom)))
 (wire (pts (xy 254 219.71) (xy 254 222.25)) (stroke (width 0) (type default)))
 (global_label "PGND" (shape passive) (at 254 222.25 270) (effects (font (size 1 1)) (justify right)))
 (symbol (lib_id "power:PWR_FLAG") (at 279.4 215.9 0) (unit 1) (exclude_from_sim no) (in_bom no) (on_board no) (dnp no)
  (property "Reference" "#FLG701" (at 281.94 212.09 0) (effects (font (size 1.27 1.27)) (justify left)))
  (property "Value" "PWR_FLAG" (at 281.94 219.71 0) (effects (font (size 1 1)) (justify left)))
  (property "Footprint" "" (at 279.4 215.9 0) (effects (font (size 1.27 1.27)) (hide yes))) (pin "1")
  (instances (project "servo_light" (path "" (reference "#FLG701") (unit 1))) (project "ugv_mcu_01" (path "" (reference "#FLG701") (unit 1)))))
 (wire (pts (xy 279.4 215.9) (xy 279.4 218.44)) (stroke (width 0) (type default)))
 (label "LIGHT_5V" (at 279.4 218.44 270) (effects (font (size 1 1)) (justify right bottom)))
 (text "PARTIAL MCU sheet. 6 V/4 A servo buck (input ACT_BUS), MCU and supplies are other sheets." (exclude_from_sim no) (at 38.1 250 0) (effects (font (size 1.27 1.27)) (justify left)))
 (text "SERVO_BUCK_EN = SERVO_PWR_REQ AND ACT_PERMIT_BUF; both pulled Low. E-stop also removes ACT_BUS." (exclude_from_sim no) (at 38.1 255.08 0) (effects (font (size 1.27 1.27)) (justify left)))
 (text "Servo relax = rail off: digital servos may hold position without PWM pulses." (exclude_from_sim no) (at 38.1 260.16 0) (effects (font (size 1.27 1.27)) (justify left)))
 (text "INA180A2 50 V/V x 10 mohm = 0.5 V/A; 6.6 A full scale at 3.3 V; RC 1k/10n to ADC2_IN5." (exclude_from_sim no) (at 38.1 265.24 0) (effects (font (size 1.27 1.27)) (justify left)))
 (text "Firmware drives servo PWM Low before SERVO_PWR_REQ Low; 1k series limits back-feed." (exclude_from_sim no) (at 38.1 270.32 0) (effects (font (size 1.27 1.27)) (justify left)))
 (text "Light bar: 8 addressable LEDs, firmware brightness cap <=0.5 W; F701 PTC MPN open." (exclude_from_sim no) (at 38.1 275.4 0) (effects (font (size 1.27 1.27)) (justify left)))
 (sheet_instances (path "" (page "1")))
 (embedded_fonts no))
